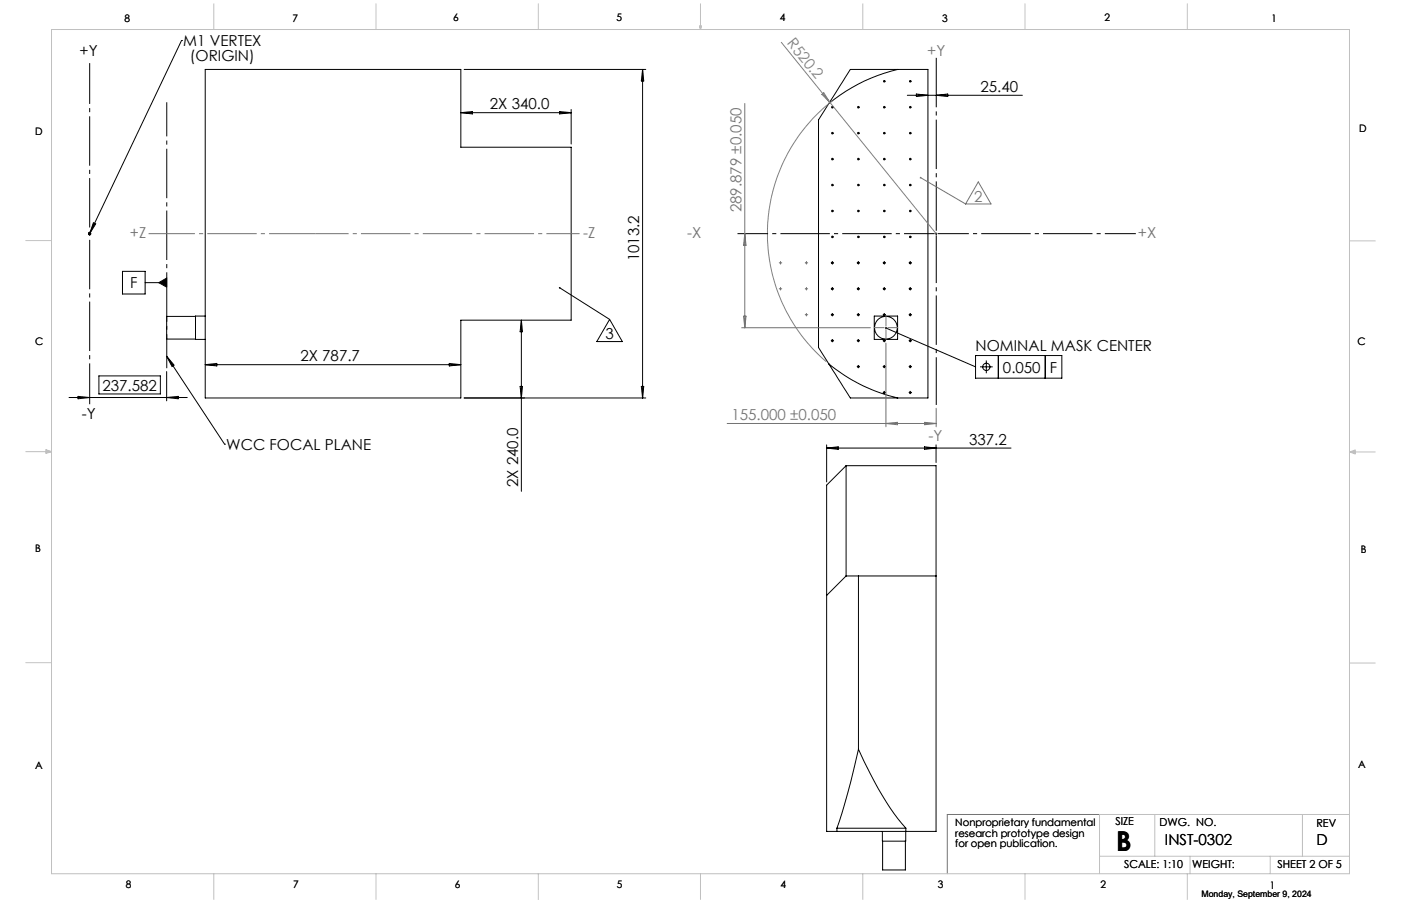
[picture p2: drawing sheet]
<svg xmlns="http://www.w3.org/2000/svg" width="432mm" height="279mm" viewBox="0 0 432 279" stroke-linecap="round" stroke-linejoin="round" font-family="sans-serif">
<g fill="none" stroke="#000" stroke-width=".31">
<path d="M56 12.5l-28.4 59.6M56 12.5h.1M63.3 21.4h78.7v24h34v53.3h-34v24h-78.7zM142 34.7h34M142 34.7l3.6-.3v.7zM143.1 21.4h55.9M172.5 34.4l3.5 .3-3.5 .4zM176 33.8v10.6M198 21.4v101.3M198 21.4l.4 3.6h-.7zM255.4 31.9l-3.1 5.1v70.2l3.1 5M276.7 21.4a51.8 51.8 0 0 0-21.3 10.5"/>
<path d="M276.7 21.4h-14.6l-6.7 10.5M276.7 21.4h9.3v101.3h-9.3M279.6 29.4h35.5M282.4 29l3.6 .4-3.6 .4zM288.5 29.4l3.6-.4v.8zM27.1 72.1h1M27.3 71.7l.7 .7M27.6 71.6v1M28 71.7l-.7 .7M28.8 68.7l.7 .3-1.9 3.1zM288.3 72.1h.5M288.5 71.8v.5"/>
<path d="M37.7 83.7h7v7h-7zM44.7 87.2h6.7M48.9 87.2l2.5-1.4v2.7zM60.3 97.6h-8.9v7h8.9M63.3 97.5h-3v7.2h3M160.7 98.7v52.8M160.7 98.7l.3 3.6h-.7zM172.5 88.8l15.4 9.7M187.9 98.5l3.9 6.8h-7.9zM256.3 81.1h.5M256.3 89.1h.5M256.3 97h.5"/>
<path d="M256.5 80.8v.5M256.5 88.8v.5M256.5 96.8v.5M264.3 81.1h.5M264.3 89.1h.5M264.3 97h.5M264.5 80.8v.5M264.5 88.8v.5M264.5 96.8v.5M269.5 97.5h7.1v7.2h-7.1zM272.3 81.1h.5M272.3 89.1h.5"/>
<path d="M272.3 97h.5M272.6 80.8v.5M272.6 88.8v.5M272.6 96.8v.5M280.3 81.1h.5M280.3 89.1h.5M280.3 97h.5M280.5 80.8v.5M280.5 88.8v.5M280.5 96.8v.5M30.5 115.9h18.9v5.6h-18.9zM51.4 109.9l17.8 27.1"/>
<path d="M51.4 114.6v9M51.4 109.9l2.3 2.7-.7 .4zM63.3 112.5h78.7M63.3 112.5l3.5-.4v.8zM138.5 112.1l3.5 .4-3.5 .4zM160.3 119.2h.7l-.3 3.5zM197.7 119.2h.7l-.4 3.5zM255.4 112.2a51.8 51.8 0 0 0 21.3 10.5M255.4 112.2l6.7 10.5h14.6M256.3 105.1h.5M256.5 104.8v.5M264.3 105.1h.5"/>
<path d="M264.3 113.1h.5M264.5 104.8v.5M264.5 112.8v.5M272.3 105.1h.5M272.3 113.1h.5M272.6 104.8v.5M272.6 112.8v.5M273.1 101.2l27.6 11.9M280.3 105.1h.5M280.3 113.1h.5M280.5 104.8v.5M280.5 112.8v.5"/>
<path d="M300.7 109.6h26.6v7h-26.6zM302 113.1h4M304 111.2v3.9M307.7 109.6v7M322.2 109.6v7M21.3 122.6h36.4M24.1 122.2l3.5 .4-3.5 .4zM51.4 122.6l3.5-.4v.8zM69.2 137h.1M143.1 122.7h55.9M254.8 137.2v11.4M254.8 138.2h56.8"/>
<path d="M254.8 138.2l3.5-.4v.8zM272.3 121.1h.5M272.6 120.8v.5M280.3 121.1h.5M280.5 120.8v.5M284.9 137.8l3.6 .4-3.6 .4zM288.5 137.2v5.4M260.8 143.6h27.7v112.8h-30.5M260.8 143.6l-6 6v106.8h3.2M260.8 143.6v34M260.8 177.6h27.7M260.8 177.6l-6 6"/>
<path d="M264.6 177.6v53.5M264.6 231.1a96 96 0 0 0 14.6 24.3M264.6 231.1a221.1 221.1 0 0 1-6.6 24.3M258 255.4h21.2M258 255.4v1M272 256.4v11.9h7v-8.9M279.2 255.4v4h-7.2"/>
<circle cx="256.5" cy="33.1" r=".25"/>
<circle cx="264.6" cy="33.1" r=".25"/>
<circle cx="272.5" cy="25.1" r=".23"/>
<circle cx="272.5" cy="33.1" r=".23"/>
<circle cx="280.5" cy="25.1" r=".23"/>
<circle cx="280.5" cy="33.1" r=".23"/>
<circle cx="256.5" cy="49.1" r=".25"/>
<circle cx="256.5" cy="41.1" r=".25"/>
<circle cx="256.5" cy="57.1" r=".25"/>
<circle cx="264.5" cy="49.1" r=".25"/>
<circle cx="264.6" cy="41.1" r=".25"/>
<circle cx="264.6" cy="57.1" r=".25"/>
<circle cx="272.5" cy="49.1" r=".24"/>
<circle cx="272.5" cy="41.1" r=".23"/>
<circle cx="272.5" cy="57" r=".23"/>
<circle cx="280.5" cy="49.1" r=".24"/>
<circle cx="280.5" cy="41.1" r=".23"/>
<circle cx="280.5" cy="57" r=".23"/>
<circle cx="256.5" cy="73.1" r=".25"/>
<circle cx="256.5" cy="65.1" r=".25"/>
<circle cx="264.6" cy="73.1" r=".25"/>
<circle cx="264.6" cy="65.1" r=".25"/>
<circle cx="272.5" cy="73.1" r=".23"/>
<circle cx="272.5" cy="65.1" r=".23"/>
<circle cx="280.5" cy="65.1" r=".23"/>
<circle cx="280.5" cy="73.1" r=".23"/>
<circle cx="256.5" cy="81.1" r=".25"/>
<circle cx="256.5" cy="97.1" r=".25"/>
<circle cx="256.5" cy="89.1" r=".25"/>
<circle cx="264.5" cy="81.1" r=".24"/>
<circle cx="264.5" cy="97.1" r=".24"/>
<circle cx="264.6" cy="89.1" r=".25"/>
<circle cx="272.5" cy="81.1" r=".23"/>
<circle cx="272.5" cy="97.1" r=".23"/>
<circle cx="272.6" cy="89.1" r=".24"/>
<circle cx="280.5" cy="81.1" r=".23"/>
<circle cx="280.5" cy="97.1" r=".23"/>
<circle cx="280.6" cy="89.1" r=".24"/>
<circle cx="256.5" cy="105.1" r=".25"/>
<circle cx="264.5" cy="113.1" r=".24"/>
<circle cx="264.5" cy="105.1" r=".24"/>
<circle cx="272.5" cy="113.1" r=".23"/>
<circle cx="272.5" cy="105.1" r=".23"/>
<circle cx="273" cy="101.1" r="3.5"/>
<circle cx="280.5" cy="113.1" r=".23"/>
<circle cx="280.5" cy="105.1" r=".23"/>
<circle cx="304" cy="113.1" r="1.12"/>
<circle cx="272.6" cy="121.1" r=".24"/>
<circle cx="280.6" cy="121.1" r=".24"/>
</g>
<path d="M240.8 13.1l15 18.5M253.3 29.1l.6-.5 1.9 3zM255.8 31.6l32.7 40.5M256.6 31a52 52 0 0 0-1.9 80.6" fill="none" stroke="#808080" stroke-width=".31"/>
<g fill="none" stroke="#000" stroke-width=".31" stroke-dasharray="15.2 1.3 1.3 1.3" stroke-linecap="butt">
<path d="M256.3 81h-.2M256.3 89h-.2M256.3 97h-.2M256.6 80.8v-.2M256.6 81.3v.2M256.6 88.8v-.2M256.6 89.3v.2M256.6 96.8v-.2M256.6 97.3v.2M256.8 81h.3M256.8 89h.3M256.8 97h.3"/>
<path d="M264.3 81h-.2M264.3 89h-.2M264.3 97h-.2M264.6 80.8v-.2M264.6 81.3v.2M264.6 88.8v-.2M264.6 89.3v.2M264.6 96.8v-.2M264.6 97.3v.2M264.8 81h.3M264.8 89h.3M264.8 97h.3"/>
<path d="M272.3 81h-.2M272.3 89h-.2M272.3 97h-.2M272.6 80.8v-.2M272.6 81.3v.2M272.6 88.8v-.2M272.6 89.3v.2M272.6 96.8v-.2M272.6 97.3v.2M272.8 81h.3M272.8 89h.3M272.8 97h.3"/>
<path d="M280.3 81h-.2M280.3 89h-.2M280.3 97h-.2M280.6 80.8v-.2M280.6 81.3v.2M280.6 88.8v-.2M280.6 89.3v.2M280.6 96.8v-.2M280.6 97.3v.2M280.8 81h.3M280.8 89h.3M280.8 97h.3"/>
<path d="M256.3 105h-.2M256.6 104.8v-.2M256.6 105.3v.2M256.8 105h.3M264.3 105h-.2M264.3 113h-.2M264.6 104.8v-.2M264.6 105.3v.2M264.6 112.8v-.2M264.6 113.3v.2M264.8 105h.3M264.8 113h.3"/>
<path d="M272.3 105h-.2M272.3 113h-.2M272.6 104.8v-.2M272.6 105.3v.2M272.6 112.8v-.2M272.6 113.3v.2M272.8 105h.3M272.8 113h.3M280.3 105h-.2M280.3 113h-.2M280.6 104.8v-.2M280.6 105.3v.2"/>
<path d="M280.6 112.8v-.2M280.6 113.3v.2M280.8 105h.3M280.8 113h.3M272.3 121h-.2M272.6 120.8v-.2M272.6 121.3v.2M272.8 121h.3M280.3 121h-.2M280.6 120.8v-.2M280.6 121.3v.2M280.8 121h.3"/>
</g>
<path d="M288.6 71.6v-54.1" fill="none" stroke="#000" stroke-width=".31" stroke-dasharray="15.2 1.3 1.3 1.3" stroke-dashoffset="-.4" stroke-linecap="butt"/>
<path d="M288.1 72.1h-60.8" fill="none" stroke="#000" stroke-width=".31" stroke-dasharray="15.2 1.3 1.3 1.3" stroke-dashoffset="5.8" stroke-linecap="butt"/>
<path d="M288.6 72.6v52.3" fill="none" stroke="#000" stroke-width=".31" stroke-dasharray="15.2 1.3 1.3 1.3" stroke-dashoffset=".5" stroke-linecap="butt"/>
<path d="M289.1 72.1h61" fill="none" stroke="#000" stroke-width=".31" stroke-dasharray="15.2 1.3 1.3 1.3" stroke-dashoffset="5.7" stroke-linecap="butt"/>
<g fill="none" stroke="#808000" stroke-width=".31" stroke-dasharray="15.2 1.3 1.3 1.3" stroke-linecap="butt">
<path d="M240.3 81h-.2M240.3 89h-.2M240.6 80.8v-.2M240.6 81.3v.2M240.6 88.8v-.2M240.6 89.3v.2M240.8 81h.3M240.8 89h.3M248.3 81h-.2M248.3 89h-.2M248.3 97h-.2M248.6 80.8v-.2"/>
<path d="M248.6 81.3v.2M248.6 88.8v-.2M248.6 89.3v.2M248.6 96.8v-.2M248.6 97.3v.2M248.8 81h.3M248.8 89h.3M248.8 97h.3"/>
</g>
<path d="M272.6 101h-3.3M273.1 100.5v-3.2M273.1 101.5v3.3M273.6 101h3.2" fill="none" stroke="#747474" stroke-width=".31" stroke-dasharray="15.2 1.3 1.3 1.3" stroke-linecap="butt"/>
<path d="M51.4 113.6v-82.1" fill="none" stroke="#000" stroke-width=".31" stroke-dasharray="15.2 1.3 1.3 1.3" stroke-dashoffset="4.7" stroke-linecap="butt"/>
<path d="M27.6 124.7v-105.2" fill="none" stroke="#000" stroke-width=".31" stroke-dasharray="15.2 1.3 1.3 1.3" stroke-dashoffset="2.6" stroke-linecap="butt"/>
<path d="M97.2 72.1h81.4" fill="none" stroke="#747474" stroke-width=".31" stroke-dasharray="15.2 1.3 1.3 1.3" stroke-dashoffset="5" stroke-linecap="butt"/>
<path d="M97.2 72.1h-51.4" fill="none" stroke="#747474" stroke-width=".31" stroke-dasharray="15.2 1.3 1.3 1.3" stroke-dashoffset="1" stroke-linecap="butt"/>
<path d="M240.3 81.1h.5M240.3 89.1h.5M240.6 80.8v.5M240.6 88.8v.5M248.3 81.1h.5M248.3 89.1h.5M248.3 97h.5M248.5 80.8v.5M248.5 88.8v.5M248.5 96.8v.5" fill="none" stroke="#808000" stroke-width=".31"/>
<g fill="none" stroke="#747474" stroke-width=".31">
<path d="M229.6 31.9v69.2M283.7 54.8l13.9 8.1M301.5 56.1l3.9 6.8h-7.8zM229.6 72.1l.3 3.5h-.7zM229.2 97.5h.7l-.3 3.6zM228.6 101.1h39.7M272.8 101.1h.5M273 100.8v.5M273 105.8v25.8M224.1 130.6h64.4M273 130.6l3.6-.4v.8zM285 130.2l3.5 .4-3.5 .4z"/>
<path d="M288.5 125.9v5.7M338.9 251.2h-46.9v18.3"/>
</g>
<g fill="none" stroke="#c0c0c0" stroke-width=".31">
<path d="M15.9 9.1h400v260.4h-400zM65.9 1.2v7.9M115.9 1.2v7.9M165.9 1.2v7.9M215.6 8h.6l-.3 1.1zM215.7 8l.2 1.1M215.9 1.2v7.9M216 8l-.1 1.1M265.9 1.2v7.9M315.9 1.2v7.9M365.9 1.2v7.9M7.9 74.2h8"/>
<path d="M415.9 74.3h8M7.9 139.3h8M14.2 139.1l1.7 .2M14.2 138.7l1.7 .6-1.7 .5zM15.9 139.3l-1.7 .3M415.9 139.4h8M415.9 139.4l1.8-.6v1.2zM415.9 139.4l1.8 .3M417.7 139.2l-1.8 .2M7.9 204.4h8M415.9 204.5h8M355.9 251.2v12.9"/>
<path d="M401.4 251.2v12.9M415.9 251.2h-77v18.3M65.9 269.5v7.9M115.9 269.5v7.9M165.9 269.5v7.9M215.9 269.5v7.9M265.9 269.5v7.9M315.9 269.5v7.9M338.9 264.1h77M365.9 269.5v7.9M366.8 264.1v5.4M391.5 264.1v5.4"/>
</g>
<path d="M272.9 101l.2 .2-.2-.1a.26 .26 0 0 0 .2 .3 .26 .26 0 0 0 .3-.3 .26 .26 0 0 0-.5-.1zM172.3 88.5l.2 .3-.2-.2a.26 .26 0 0 0 .3 .4 .26 .26 0 0 0 .2-.4 .26 .26 0 0 0-.5-.1zM51.4 109.9l2.3 2.7-.7 .4zM28.8 68.7l.7 .3-1.9 3.1zM48.9 87.2l2.5 1.3v-2.7z" fill="#000"/>
<path d="M283.6 54.6a.25 .25 0 0 1 .4 .1 .25 .25 0 0 1-.2 .3 .25 .25 0 0 1-.3-.3l.2 .1z" fill="#747474"/>
<text font-size="8.5" x="344" y="262.3">B</text>
<g font-size="4.7">
<text x="24.5" y="17.4">+Y</text>
<text x="56.5" y="14.2">M1 VERTEX</text>
<text x="58.6" y="18.7">(ORIGIN)</text>
<text x="302.2" y="28.4">25.40</text>
<text x="151" y="33.7">2X 340.0</text>
<text x="197" y="80.6" transform="rotate(-90 197 80.6)">1013.2</text>
<text x="40.1" y="88.9">F</text>
<text x="186.6" y="104.6">3</text>
<text x="92.6" y="111.4">2X 787.7</text>
<text x="300.7" y="108.2">NOMINAL MASK CENTER</text>
<text x="309.1" y="114.9">0.050</text>
<text x="323.6" y="114.9">F</text>
<text x="31.6" y="120.5">237.582</text>
<text x="25.2" y="129.2">-Y</text>
<text x="298.7" y="137.2">337.2</text>
<text x="69.8" y="138.7">WCC FOCAL PLANE</text>
<text x="159.7" y="150.2" transform="rotate(-90 159.7 150.2)">2X 240.0</text>
<text x="359" y="260.4">INST-0302</text>
<text x="405.7" y="260.4">D</text>
</g>
<text font-size="4.7" fill="#808080" x="242.4" y="13.4" transform="rotate(51 242.4 13.4)">R520.2</text>
<g font-size="4.7" fill="#747474">
<text x="285.8" y="17.1">+Y</text>
<text x="228.6" y="65.5" transform="rotate(-90 228.6 65.5)">289.879 ±0.050</text>
<text x="300.3" y="62.2">2</text>
<text x="40" y="73.5">+Z</text>
<text x="179.8" y="73.5">-Z</text>
<text x="211.8" y="73.5">-X</text>
<text x="350.7" y="73.5">+X</text>
<text x="225.4" y="129.6">155.000 ±0.050</text>
<text x="286.2" y="135.9">-Y</text>
</g>
<g font-size="3.4">
<text x="343.8" y="254.3">SIZE</text>
<text x="357.4" y="254.8">DWG. NO.</text>
<text x="405.7" y="254.9">REV</text>
<text x="346.5" y="267.8">SCALE: 1:10</text>
<text x="367.5" y="267.8">WEIGHT:</text>
<text x="393.8" y="267.8">SHEET 2 OF 5</text>
</g>
<g font-size="3.2">
<text x="38.3" y="6.7">8</text>
<text x="90.2" y="6.7">7</text>
<text x="139.7" y="6.5">6</text>
<text x="190" y="6.5">5</text>
<text x="240.4" y="6.5">4</text>
<text x="290.4" y="6.7">3</text>
<text x="340.4" y="6.5">2</text>
<text x="391.9" y="6.7">1</text>
<text x="10.9" y="41.6">D</text>
<text x="418.9" y="40.7">D</text>
<text x="10.9" y="106.3">C</text>
<text x="418.4" y="106.4">C</text>
<text x="10.8" y="170.2">B</text>
<text x="419.4" y="170.6">B</text>
<text x="10.8" y="237.2">A</text>
<text x="418.6" y="236.8">A</text>
<text x="294.4" y="254.8">Nonproprietary fundamental</text>
<text x="294.4" y="258">research prototype design</text>
<text x="294.4" y="261.2">for open publication.</text>
<text x="38.8" y="273.8">8</text>
<text x="90.4" y="273.8">7</text>
<text x="140.2" y="273.8">6</text>
<text x="190.1" y="273.9">5</text>
<text x="240.5" y="273.8">4</text>
<text x="289" y="273.9">3</text>
<text x="339.1" y="273.8">2</text>
<text x="391.4" y="274.1">1</text>
</g>
<text font-size="2.7" x="370.3" y="276.8">Monday, September 9, 2024</text>
</svg>
